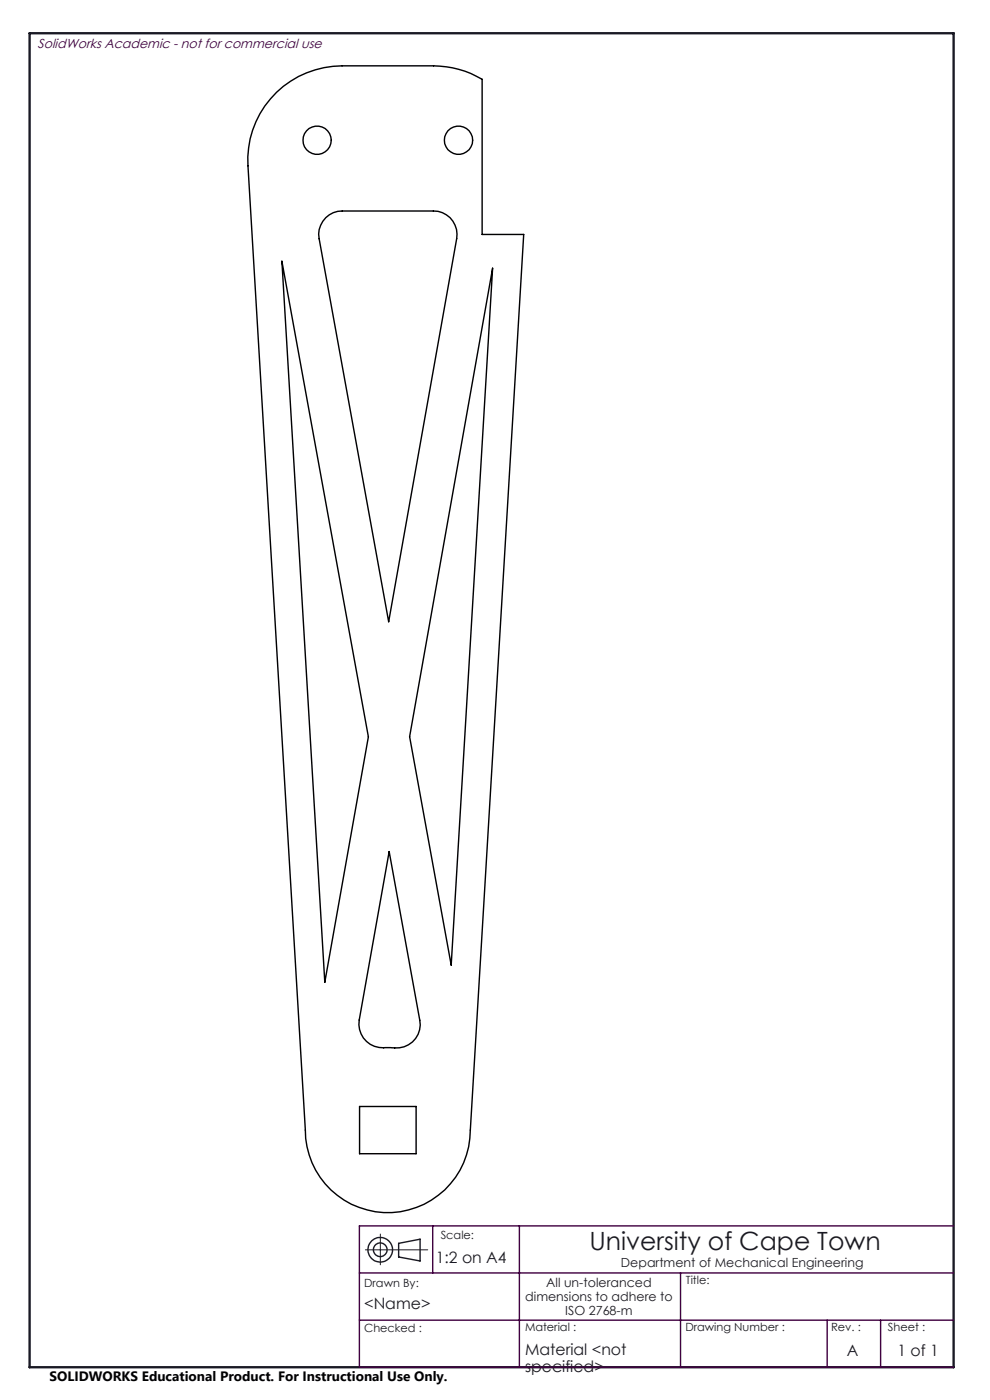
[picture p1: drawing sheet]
<svg xmlns="http://www.w3.org/2000/svg" width="210mm" height="297mm" viewBox="0 0 210 297" stroke-linecap="round" stroke-linejoin="round" font-family="sans-serif">
<g fill="none" stroke="#191924" stroke-width=".3">
<path d="M84.6 263.8l4.5-.9v4.6l-4.5-.8z"/>
<circle cx="80.7" cy="265.1" r="2.61"/>
<circle cx="80.7" cy="265.1" r="1.45"/>
</g>
<path d="M77.5 265.1h13.2M80.7 261.8v6.5" fill="none" stroke="#191924" stroke-width=".21"/>
<path d="M6.3 7.1h196v283h-196z" fill="none" stroke="#191924" stroke-width=".5"/>
<path d="M76.2 270h126.1M91.8 260.1v9.9M110.2 260.1v30M144.4 270v20.1M202.3 260.1h-126.1v30h126.1M76.2 280.1h126.1M175.5 280.1v10M186.8 280.1v10" fill="none" stroke="#400040" stroke-width=".3"/>
<g fill="none" stroke="#000" stroke-width=".3">
<path d="M58.7 19.6a20.2 20.2 0 0 1 13.9-5.6h19.4a20.5 20.5 0 0 1 10.3 2.8v32.9h8.8l-11.3 190a17.5 17.5 0 0 1-17.5 17.6 17.5 17.5 0 0 1-17.5-17.6l-12.2-204.5a19.9 19.9 0 0 1 6.1-15.6zM59.8 55.4l18.3 100.9-9.2 52.1zM69.1 46.2a4.8 4.8 0 0 1 3.5-1.4h19.3a5 5 0 0 1 5 5.8l-14.5 81.3-14.7-81.2a4.8 4.8 0 0 1 1.4-4.5zM104.5 56.9l-8.8 147.8-8.8-48.4zM82.6 180.7l6.4 35.7a5.1 5.1 0 0 1-6.2 5.8h-.2a5.5 5.5 0 0 1-6.3-3.8l-.2-1 .1-1zM76.3 234.7h12v10.1h-12z"/>
<circle cx="67.3" cy="29.8" r="3"/>
<circle cx="97.3" cy="29.7" r="2.99"/>
</g>
<text font-size="5.3" fill="#191924" x="125" y="265.2">University of Cape Town</text>
<g font-size="3.3" fill="#191924">
<text x="92.5" y="267.9">1:2 on A4</text>
<text x="77.2" y="277.7">&lt;Name&gt;</text>
<text x="111.4" y="287.5">Material &lt;not</text>
<text x="179.6" y="287.7">A</text>
<text x="190.4" y="287.7">1 of 1</text>
<text x="111.4" y="291">specified&gt;</text>
</g>
<text font-size="2.9" x="10.5" y="292.9">SOLIDWORKS Educational Product. For Instructional Use Only.</text>
<text font-size="2.8" fill="#400040" x="8" y="10.1">SolidWorks Academic - not for commercial use</text>
<g font-size="2.7" fill="#191924">
<text x="131.7" y="268.7">Department of Mechanical Engineering</text>
<text x="111.4" y="275.9">dimensions to adhere to</text>
<text x="115.9" y="272.9">All un-toleranced</text>
<text x="119.9" y="278.9">ISO 2768-m</text>
</g>
<g font-size="2.4" fill="#191924">
<text x="93.5" y="262.9">Scale:</text>
<text x="77.2" y="272.9">Drawn By:</text>
<text x="145.5" y="272.3">Title:</text>
<text x="77.2" y="282.6">Checked :</text>
<text x="111.4" y="282.3">Material :</text>
<text x="145.4" y="282.3">Drawing Number :</text>
<text x="176.3" y="282.5">Rev. :</text>
<text x="188.3" y="282.3">Sheet :</text>
</g>
</svg>
